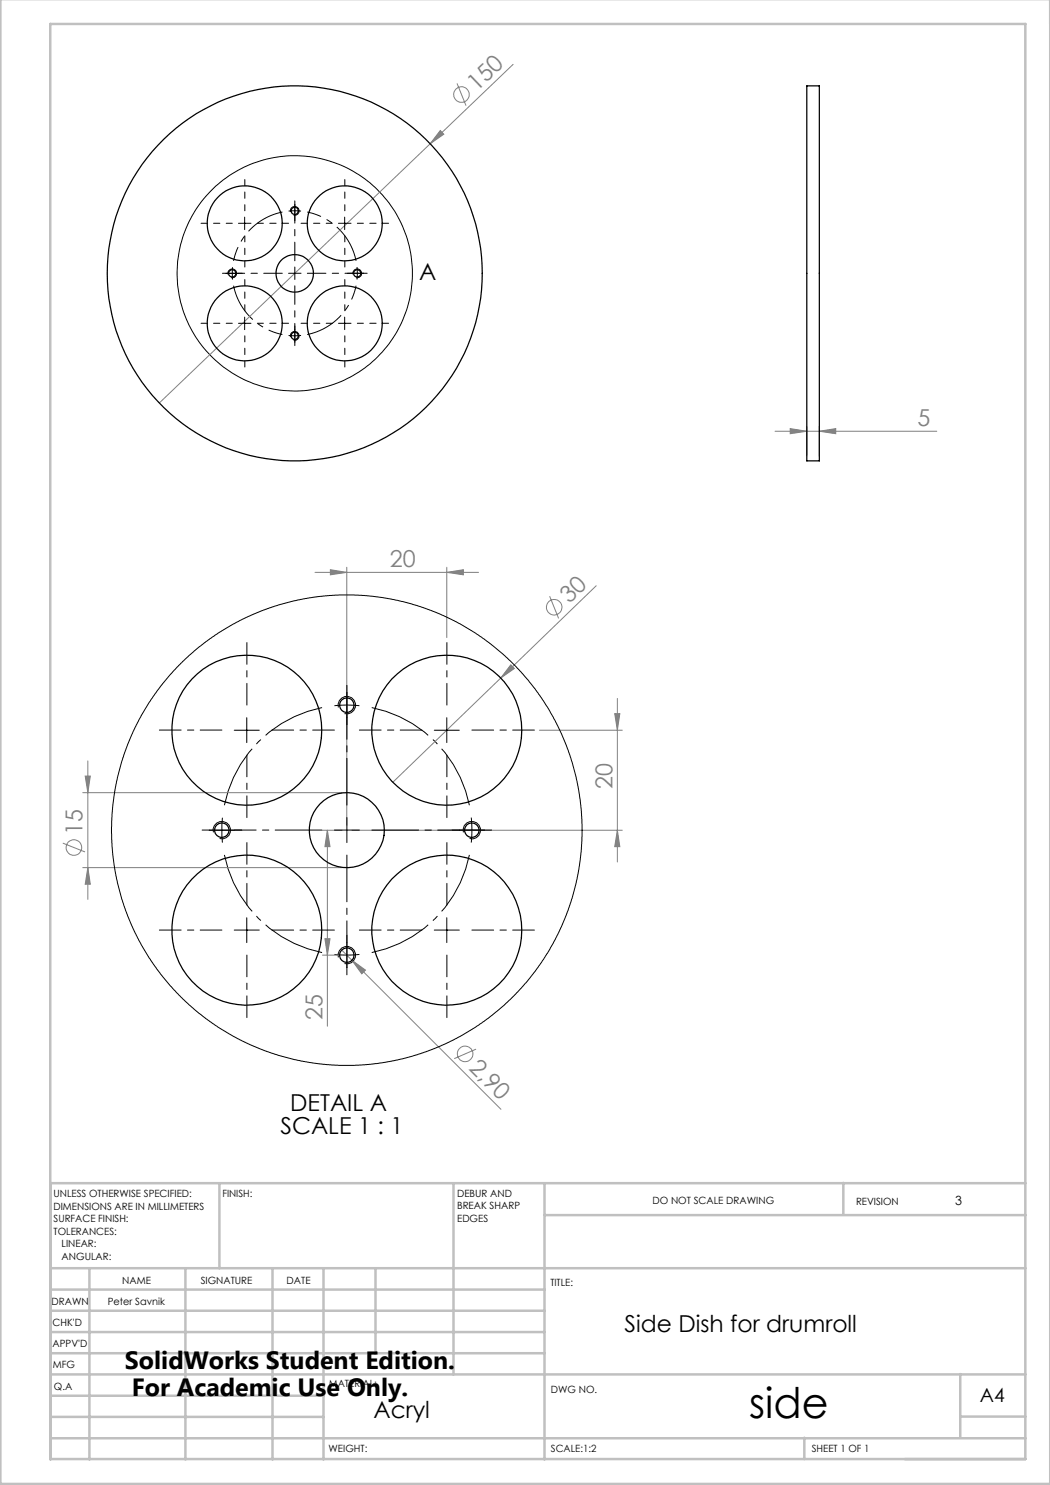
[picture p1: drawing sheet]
<svg xmlns="http://www.w3.org/2000/svg" width="210mm" height="297mm" viewBox="0 0 210 297" stroke-linecap="round" stroke-linejoin="round" font-family="sans-serif">
<g fill="none" stroke="#808080" stroke-width=".2">
<path d="M91.4 16.7l1.8 4.4M102.6 12.9l-16.6 15.8M86 28.7l-54.1 51.9M88.1 26.1l.7 .7-2.8 1.9zM155 86.3h32.4M158 85.7l3.4 .6-3.4 .4zM161.4 85.3v5.9M163.9 86.3l3.2-.6v1zM163.9 85.3v5.9M63 114.5h32.7M66.1 113.9l3.3 .6-3.3 .5zM69.4 113.4v51.6"/>
<path d="M89.4 114.5l3.3-.6v1.1zM89.4 113.4v14.1M109.9 119.2l1.8 4.5M119.2 117.2l-19 18.4M100.2 135.6l-21.6 20.9M102.2 133l.7 .7-2.7 1.9zM123.5 139.7v32.7M16.5 158.5h51.9M17 155.2h1.1l-.5 3.3zM17.6 152.2v27.7M107.9 146h16.6M122.9 142.7h1.1l-.5 3.3z"/>
<path d="M12.6 168.6l4.4 1.8M16.5 173.5h51.9M17.6 173.5l.5 3.3h-1.1zM64.5 166h3.9M65.5 166v39.2M65.5 166l.5 3.3h-1zM70.4 166h54.1M123.5 166l.5 3.3h-1.1zM64.5 191h3.9M65 187.7h1l-.5 3.3zM68.3 190l31.9 31.9M70.4 192l2.7 2-.7 .8z"/>
<path d="M95.2 209.8l-4.4 1.9"/>
<circle cx="92.3" cy="18.9" r="1.56"/>
<circle cx="110.8" cy="121.4" r="1.55"/>
<circle cx="14.8" cy="169.5" r="1.55"/>
<circle cx="93" cy="210.8" r="1.55"/>
</g>
<g fill="none" stroke="#000" stroke-width=".2">
<path d="M45.2 54.7h2.5M45.6 54.9a.88 .88 0 0 1 .8-1.1 .88 .88 0 0 1 .9 1 .88 .88 0 0 1-1.1 .7M46.5 53.4v2.5M47.7 44.7h2.5M48.9 43.4v2.5M58.1 42.4a.88 .88 0 0 1 .8-1.1 .88 .88 0 0 1 .9 1 .88 .88 0 0 1-1.1 .7M67.7 44.7h2.5M68.9 43.4v2.5M70.6 54.9a.88 .88 0 0 1 .8-1.1 .88 .88 0 0 1 .9 .9 .88 .88 0 0 1-1.1 .8M47.7 64.7h2.5M48.9 63.4v2.5M58.1 67.4a.87 .87 0 0 1 .8-1.1 .87 .87 0 0 1 .9 1 .87 .87 0 0 1-1.1 .7"/>
<path d="M67.7 64.7h2.5M68.9 63.4v2.5M46.8 146h5.1M49.4 143.5v5M67.7 141.5a1.77 1.77 0 0 1 1.5-2.2 1.77 1.77 0 0 1 1.9 1.9 1.77 1.77 0 0 1-2.2 1.5M86.9 146h5M89.4 143.5v5M41.9 166h4.9M42.7 166.5a1.74 1.74 0 0 1 1.5-2.2 1.74 1.74 0 0 1 1.9 1.9 1.74 1.74 0 0 1-2.2 1.5M44.5 163.5l-.1 1.3 .1 3.7M92.7 166.5a1.74 1.74 0 0 1 1.5-2.2 1.74 1.74 0 0 1 1.9 1.9 1.74 1.74 0 0 1-2.2 1.5M46.8 186h5.1"/>
<path d="M49.4 183.5v5M67.7 191.5a1.75 1.75 0 0 1 1.5-2.2 1.75 1.75 0 0 1 1.9 1.9 1.75 1.75 0 0 1-2.2 1.5M86.9 186h5M89.4 183.5v5"/>
<circle cx="59" cy="54.7" r="23.5"/>
</g>
<path d="M59 42.2h-1.3M59 42.2h1.2M71.5 54.7l-.1-1.3M71.5 54.7l-.1 1.2M59 67.2l1.2-.1M59 67.2l-1.3-.1M69.4 141l-2.5 .1M69.4 141l2.5 .1M94.4 166l-.1-2.5M94.4 166l-.1 2.5M69.4 191l2.5-.1M69.4 191l-2.5-.1" fill="none" stroke="#000" stroke-width=".2" stroke-dasharray="15.2 1.3 1.3 1.3" stroke-linecap="butt"/>
<path d="M46.7 57.1a12.5 12.5 0 0 0 9.8 9.8M56.5 42.4a12.5 12.5 0 0 0-9.8 9.8M71.2 52.2a12.5 12.5 0 0 0-9.8-9.8M61.4 66.9a12.5 12.5 0 0 0 9.8-9.8" fill="none" stroke="#000" stroke-width=".2" stroke-dasharray="15.2 1.3 1.3 1.3" stroke-dashoffset="7.3" stroke-linecap="butt"/>
<path d="M64.4 141.5a25 25 0 0 0-19.5 19.5M44.9 171a25 25 0 0 0 19.5 19.5M93.9 161a25 25 0 0 0-19.6-19.5M74.3 190.5a25 25 0 0 0 19.6-19.5" fill="none" stroke="#000" stroke-width=".2" stroke-dasharray="15.2 1.3 1.3 1.3" stroke-dashoffset="2.5" stroke-linecap="butt"/>
<g fill="none" stroke="#c0c0c0" stroke-width=".5">
<path d="M.1 -.1v296.9h209.9v-296.9M10.1 4.8h195v287h-195zM43.9 236.6v17M90.7 236.6v38.3M108.9 236.6v55.3M168.7 236.6v6.3M205.1 236.6h-195v55.3M10.1 253.6h195M10.1 257.9h98.8M17.9 253.6v38.3M37.1 253.6v38.3M54.5 253.6v38.3"/>
<path d="M64.7 253.6v38.3M75.1 253.6v17M108.9 243h96.2M10.1 270.6h98.8M10.1 266.4h98.8M10.1 262.1h98.8M10.1 279.1h54.6M10.1 274.9h195M192.1 274.8v12.7M10.1 287.7h195M10.1 283.4h54.6M160.9 287.5v4.3"/>
<path d="M192.1 283.3h13"/>
</g>
<g fill="none" stroke="#000" stroke-width=".2" stroke-dasharray="15.2 1.3 1.3 1.3" stroke-dashoffset="14">
<path d="M46.5 44.7h-6.3M49 42.2v-6.3M49 47.2v6.2M51.5 44.7h6.2M66.5 44.7h-6.3M69 42.2v-6.3M69 47.2v6.2M71.5 44.7h6.2M46.5 64.7h-6.3M49 62.2v-6.3M49 67.2v6.2M51.5 64.7h6.2"/>
<path d="M66.5 64.7h-6.3M69 62.2v-6.3M69 67.2v6.2M71.5 64.7h6.2"/>
</g>
<g fill="none" stroke="#000" stroke-width=".2" stroke-dasharray="15.2 1.3 1.3 1.3">
<path d="M45.2 54.7h-.7M47.7 54.7h.7M59 54.7v-1.3M59 54.7h-1.3M59 54.7v1.2M59 54.7h1.2M59 42.2v-1.3M59 42.2v1.2M59 40.9v-.7M59 43.4v.7M70.2 54.7h-.7M71.5 54.7h1.2"/>
<path d="M71.5 54.7h-1.3M72.7 54.7h.7M59 67.2v1.2M59 67.2v-1.3M59 68.4v.7M59 65.9v-.7M69.4 138.5v-1.4M69.4 141v-2.5M69.4 141v2.5M69.4 143.5v1.5M41.9 166h-1.5M46.9 166h1.4"/>
<path d="M69.4 166v-2.5M69.4 166h-2.5M69.4 166v2.5M69.4 166h2.5M91.9 166h-1.5M94.4 166h2.5M94.4 166h-2.5M96.9 166h1.4M69.4 191v2.5M69.4 191v-2.5M69.4 193.5v1.5M69.4 188.5v-1.4"/>
</g>
<path d="M56.5 54.7h-11.3M59 52.2v-11.3M59 57.2v11.2M61.5 54.7h11.2" fill="none" stroke="#000" stroke-width=".2" stroke-dasharray="15.2 1.3 1.3 1.3" stroke-dashoffset="11.5"/>
<g fill="none" stroke="#000" stroke-width=".2" stroke-dasharray="15.2 1.3 1.3 1.3" stroke-dashoffset="10.9">
<path d="M44.4 146h-12.5M49.4 141v-12.5M49.4 151v12.5M54.4 146h12.5M84.4 146h-12.5M89.4 141v-12.5M89.4 151v12.5M94.4 146h12.5M44.4 186h-12.5M49.4 181v-12.5M49.4 191v12.5M54.4 186h12.5"/>
<path d="M84.4 186h-12.5M89.4 181v-12.5M89.4 191v12.5M94.4 186h12.5"/>
</g>
<path d="M64.4 166h-22.5M69.4 161v-22.5M69.4 171v22.5M74.4 166h22.5" fill="none" stroke="#000" stroke-width=".2" stroke-dasharray="15.2 1.3 1.3 1.3" stroke-dashoffset="5.9"/>
<g fill="#808080">
<path d="M88.1 26.1l.7 .7-2.8 1.9z"/>
<path d="M102.2 133l.7 .7-2.7 1.9z"/>
<path d="M70.4 192l2.7 2-.7 .8z"/>
<path d="M89.4 114.5l3.3-.6v1.1zM66.1 113.9l3.3 .6-3.3 .5z"/>
<path d="M158 85.7l3.4 .6-3.4 .4zM163.9 86.3l3.2-.6v1z"/>
<path d="M65 187.7h1l-.5 3.3zM65.5 166l.5 3.3h-1z"/>
<path d="M122.9 142.7h1.1l-.5 3.3zM123.5 166l.5 3.3h-1.1zM17 155.2h1.1l-.5 3.3zM17.6 173.5l.5 3.3h-1.1z"/>
</g>
<g fill="none" stroke="#000" stroke-width=".25">
<path d="M161.4 17.2h2.5v75h-2.5z"/>
<circle cx="46.4" cy="54.7" r=".72"/>
<circle cx="48.9" cy="44.7" r="7.5"/>
<circle cx="58.9" cy="42.2" r=".72"/>
<circle cx="58.9" cy="54.7" r="3.7"/>
<circle cx="59" cy="54.7" r="37.5"/>
<circle cx="68.9" cy="44.7" r="7.5"/>
<circle cx="71.4" cy="54.7" r=".73"/>
<circle cx="48.9" cy="64.7" r="7.5"/>
<circle cx="58.9" cy="67.2" r=".72"/>
<circle cx="68.9" cy="64.7" r="7.5"/>
<circle cx="49.4" cy="146" r="15"/>
<circle cx="69.4" cy="141" r="1.45"/>
<circle cx="89.4" cy="146" r="15"/>
<circle cx="44.4" cy="166" r="1.45"/>
<circle cx="69.4" cy="166" r="7.5"/>
<circle cx="94.4" cy="166" r="1.45"/>
<circle cx="49.4" cy="186" r="15"/>
<circle cx="69.4" cy="191" r="1.46"/>
<circle cx="89.4" cy="186" r="15"/>
</g>
<circle cx="69.4" cy="166" r="47.1" fill="none" stroke="#000" stroke-width=".2"/>
<text font-size="8.5" x="149.8" y="283.5">side</text>
<g font-size="5">
<text x="25" y="273.7">SolidWorks Student Edition.</text>
<text x="26.4" y="279.2">For Academic Use Only.</text>
</g>
<g font-size="4.7" fill="#808080">
<text x="95.4" y="18.4" transform="rotate(-44 95.4 18.4)">150</text>
<text x="183.5" y="85.2">5</text>
<text x="78" y="113.4">20</text>
<text x="113.9" y="120.9" transform="rotate(-44 113.9 120.9)">30</text>
<text x="122.5" y="157.8" transform="rotate(-90 122.5 157.8)">20</text>
<text x="16.5" y="166.9" transform="rotate(-90 16.5 166.9)">15</text>
<text x="64.5" y="203.9" transform="rotate(-90 64.5 203.9)">25</text>
<text x="93.6" y="213.8" transform="rotate(45 93.6 213.8)">2,90</text>
</g>
<g font-size="4.7">
<text x="83.8" y="56">A</text>
<text x="56.1" y="226.8">SCALE 1 : 1</text>
<text x="58" y="222.3">DETAIL A</text>
<text x="124.9" y="266.3">Side Dish for drumroll</text>
<text x="74.7" y="283.5">Acryl</text>
</g>
<text font-size="3.9" x="196" y="280.4">A4</text>
<text font-size="2.5" x="191.1" y="240.9">3</text>
<g font-size="2">
<text x="10.7" y="239.5">UNLESS OTHERWISE SPECIFIED:</text>
<text x="44.5" y="239.5">FINISH:</text>
<text x="91.4" y="239.4">DEBUR AND</text>
<text x="10.7" y="242">DIMENSIONS ARE IN MILLIMETERS</text>
<text x="10.7" y="244.5">SURFACE FINISH:</text>
<text x="91.4" y="241.9">BREAK SHARP</text>
<text x="91.4" y="244.4">EDGES</text>
<text x="130.5" y="240.8">DO NOT SCALE DRAWING</text>
<text x="171.2" y="241">REVISION</text>
<text x="10.7" y="247">TOLERANCES:</text>
<text x="12.3" y="249.5">LINEAR:</text>
<text x="12.3" y="252">ANGULAR:</text>
<text x="24.4" y="256.9">NAME</text>
<text x="40.1" y="256.8">SIGNATURE</text>
<text x="57.3" y="256.8">DATE</text>
<text x="110.1" y="257.1">TITLE:</text>
<text x="10.3" y="260.9">DRAWN</text>
<text x="21.6" y="261">Peter Savnik</text>
<text x="10.5" y="269.3">APPV'D</text>
<text x="10.5" y="265.2">CHK'D</text>
<text x="10.6" y="273.6">MFG</text>
<text x="10.8" y="278">Q.A</text>
<text x="65.8" y="277.4">MATERIAL:</text>
<text x="110.2" y="278.5">DWG NO.</text>
<text x="65.7" y="290.4">WEIGHT:</text>
<text x="110.2" y="290.5">SCALE:1:2</text>
<text x="162.4" y="290.4">SHEET 1 OF 1</text>
</g>
</svg>
